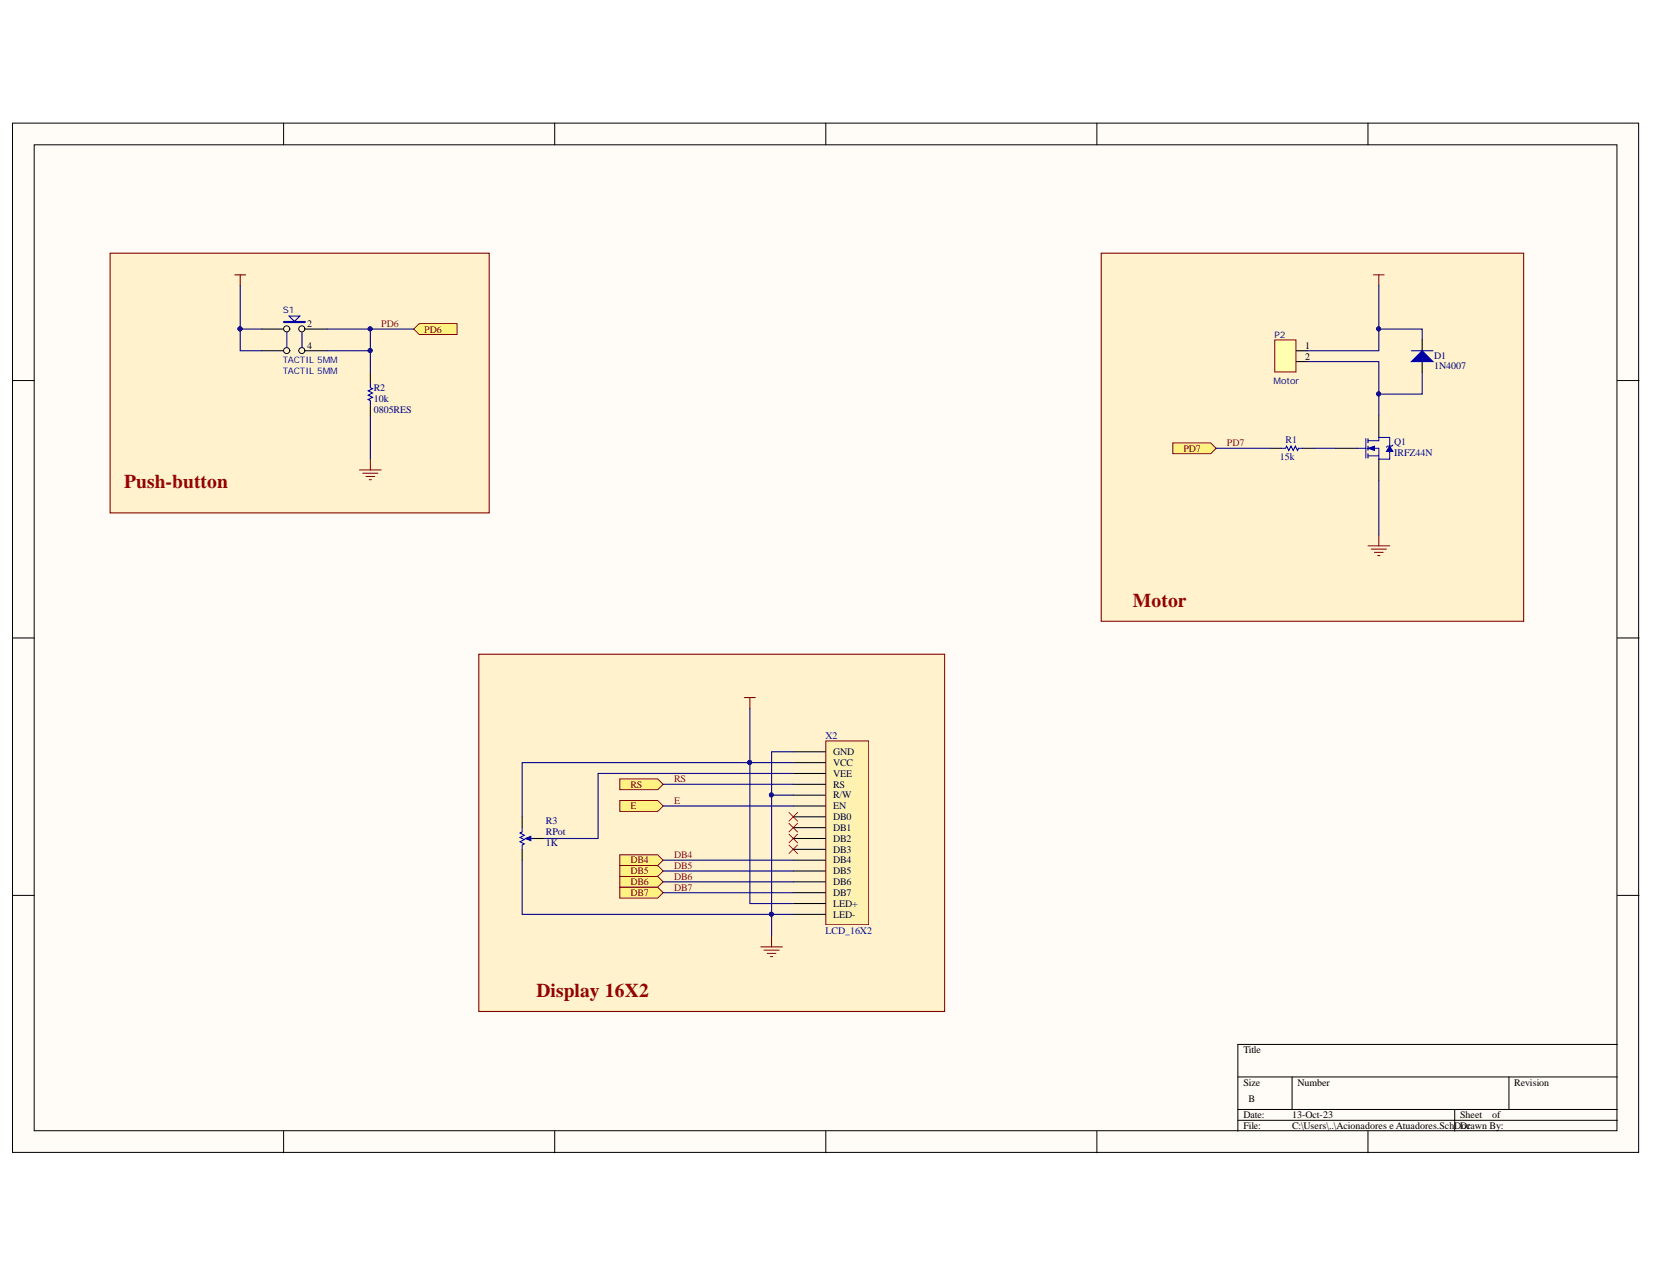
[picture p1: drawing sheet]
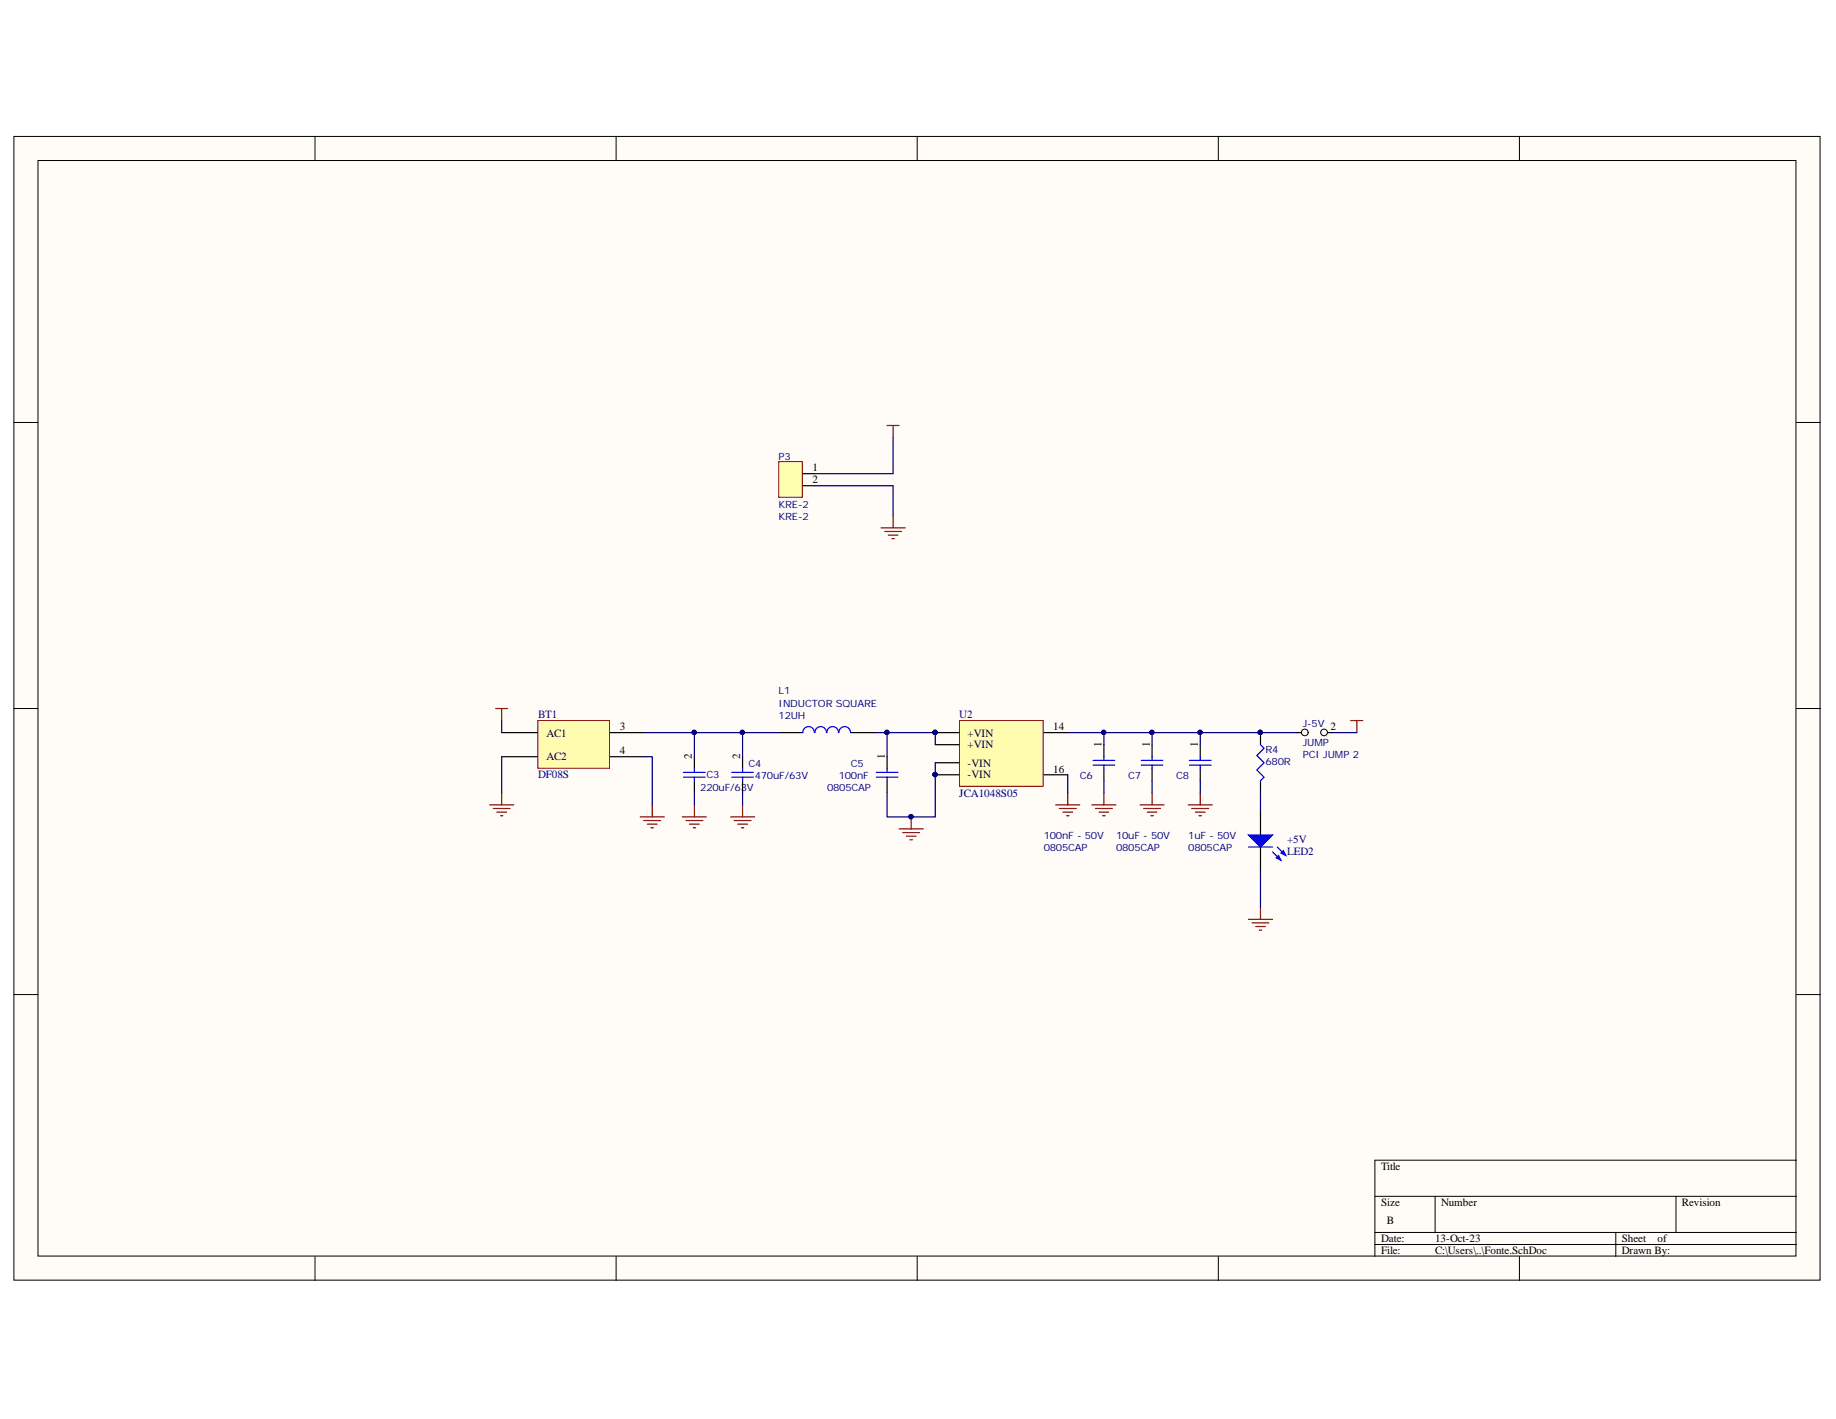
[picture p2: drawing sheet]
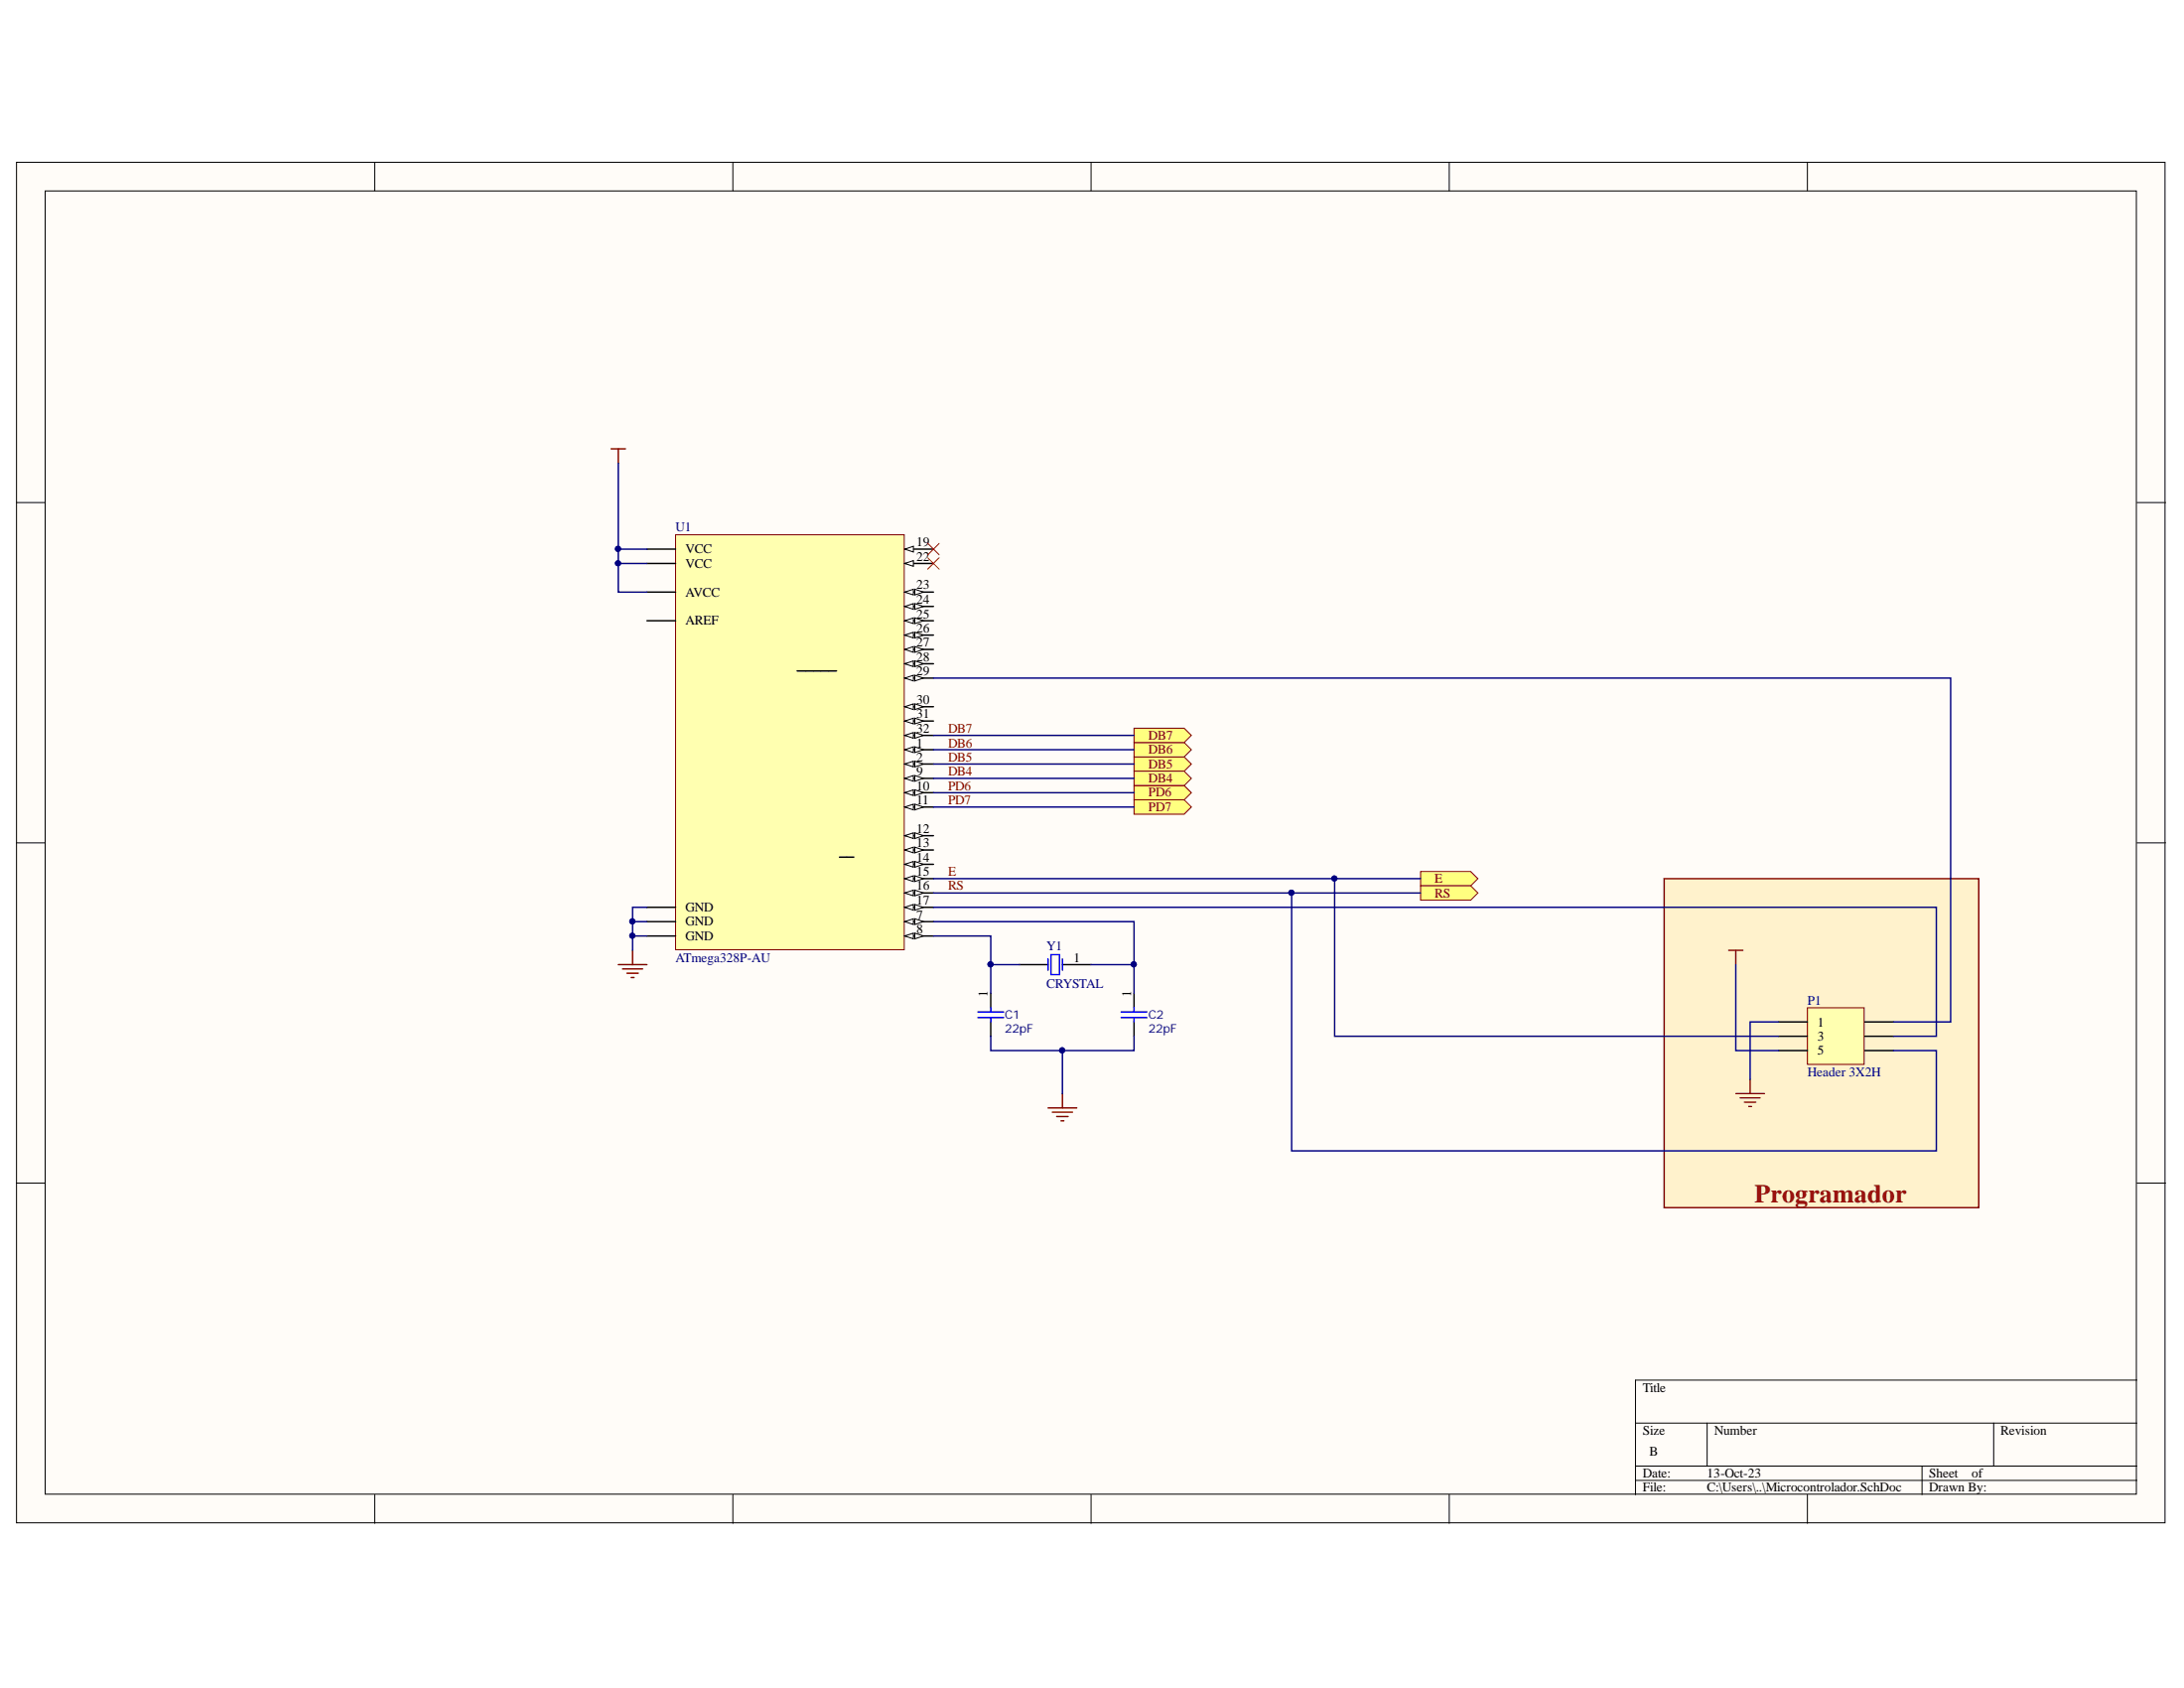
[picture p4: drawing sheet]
# Altium project Desafio_Hardware_Firmware_Nathania.PrjPcb
4 sheets, 26 parts. Net scope: flat (ports and power ports of the same name join across sheets).
Board file: Desafio_Hardware_Firmware_Nathania.PcbDoc
Sheets:
  Main.SchDoc
    Designator = Microcontrolador.SchDoc
    Designator = Fonte.SchDoc
    Designator = Acionadores e Atuadores.SchDoc

## Sheet Main.SchDoc
size B

### Sub-sheets
Designator = Microcontrolador.SchDoc: no entries
Designator = Fonte.SchDoc: no entries
Designator = Acionadores e Atuadores.SchDoc: no entries

## Sheet Microcontrolador.SchDoc
size B

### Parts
C1  22pF  [CAP0805]
C2  22pF  [CAP0805]
P1  Header 3X2H  [HDR-2X3]
U1  ATmega328P-AU  [32A]
Y1  CRYSTAL  [HC49S-SMD]

### Blocks framed on the sheet
Programador: P1

### Ports
DB4 (out), DB5 (out), DB6 (out), DB7 (out), E (out), PD6 (out), PD7 (out), RS (out)

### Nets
+5V: P1.5 U1.4(VCC) U1.6(VCC) U1.18(AVCC)
GND: C1.2 C2.2 P1.1 U1.3(GND) U1.5(GND) U1.21(GND)
DB4: U1.9(PD5_(PCINT21/OC0B/T1)) ; port DB4
DB5: U1.2(PD4_(PCINT20/XCK/T0)) ; port DB5
DB6: U1.1(PD3_(PCINT19/OC2B/INT1)) ; port DB6
DB7: U1.32(PD2_(INT0/PCINT18)) ; port DB7
E: P1.3 U1.15(PB3_(PCINT3/OC2A/MOSI)) ; port E
PD6: U1.10(PD6_(PCINT22/OC0A/AIN0)) ; port PD6
PD7: U1.11(PD7_(PCINT23/AIN1)) ; port PD7
RS: P1.6 U1.16(PB4_(PCINT4/MISO)) ; port RS
NetC1_1: C1.1 U1.8(PB7_(PCINT7/XTAL2/TOSC2)) Y1.2(OSC2)
NetC2_1: C2.1 U1.7(PB6_(PCINT6/XTAL1/TOSC1)) Y1.1(OSC1)
NetP1_2: P1.2 U1.29(PC6_(~{RESET}/PCINT14))
NetP1_4: P1.4 U1.17(PB5_(SCK/PCINT5))

Not connected (* = marked no-connect by the designer): U1 12(PB0_(PCINT0/CLKO/ICP1)) 13(PB1_(PCINT1/OC1A)) 14(PB2_(PCINT2/~{SS}/OC1B)) 19(ADC6)* 20(AREF) 22(ADC7)* 23(PC0_(ADC0/PCINT8)) 24(PC1_(ADC1/PCINT9)) 25(PC2_(ADC2/PCINT10)) 26(PC3_(ADC3/PCINT11)) 27(PC4_(ADC4/SDA/PCINT12)) 28(PC5_(ADC5/SCL/PCINT13)) 30(PD0_(RXD/PCINT16)) 31(PD1_(TXD/PCINT17))

## Sheet Fonte.SchDoc
size B

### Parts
+5V  LED2  [3.2X1.6X1.1]
BT1  DF08S  [DF-S]
C3  220uF/63V  [CAP_ELET_SMD_10x13.5]
C4  470uF/63V  [CAP_ELET_SMD_10x13.5]
C5  Footprint: 0805CAP  [CAP0805]  (hidden comment: 100nF)
C6  Footprint: 0805CAP  [CAP0805]  (hidden comment: 100nF - 50V)
C7  Footprint: 0805CAP  [CAP0805]  (hidden comment: 10uF - 50V)
C8  Footprint: 0805CAP  [CAP0805]  (hidden comment: 1uF - 50V)
J-5V  Footprint: PCI JUMP 2  [JUMP2_0805]  (hidden comment: JUMP)
L1  value 12UH  Footprint: INDUCTOR SQUARE  [IND 61X61]  (hidden comment: 470UH)
P3  KRE-2  [KRE-2]
R4  680R  [0805RES]
U2  JCA1048S05  [SCW05]

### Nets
36V: BT1.1(AC1) P3.1
+5V: J-5V.2
GND: +5V.2(K) C6.2 C7.2 C8.2 U2.16(-VOUT)
GND_36V: BT1.2(AC2) BT1.4(V-) C3.1 C4.1 C5.2 P3.2 U2.2(-VIN) U2.3(-VIN)
Net+5V_1: +5V.1(A) R4.2
NetBT1_3: BT1.3(V+) C3.2 C4.2 L1.1
NetC5_1: C5.1 L1.2 U2.22(+VIN) U2.23(+VIN)
NetC6_1: C6.1 C7.1 C8.1 J-5V.1 R4.1 U2.14(+VOUT)

Not connected (* = marked no-connect by the designer): U2 9(NC) 11(NC)

## Sheet Acionadores e Atuadores.SchDoc
size B

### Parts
D1  1N4007  [SOD123 - duplicate]
P2  Footprint: Motor  [KRE-2]  (hidden comment: KRE-2)
Q1  IRFZ44N  [D2PAK_N]
R1  15k  [0805RES]
R2  10k  [0805RES]
R3  RPot  value 1K  [Pot]
S1  TACTIL 5MM  [TACTIL 5MM - duplicate]
X2  LCD_16X2  [LCD16X2]

### Blocks framed on the sheet
Push-button: R2 S1
Motor: D1 P2 Q1 R1
Display 16X2: R3 X2

### Ports
DB4 (in), DB5 (in), DB6 (in), DB7 (in), E (in), PD6 (in), PD7 (in), RS (in)

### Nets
+5V: D1.2(K) P2.1 R3.1(TOP) S1.1 S1.3 X2.2(VCC) X2.15(LED+)
GND: Q1.3(S) R2.1 R3.2(BOT) X2.1(GND) X2.5(R/W) X2.16(LED-)
DB4: X2.11(DB4) ; port DB4
DB5: X2.12(DB5) ; port DB5
DB6: X2.13(DB6) ; port DB6
DB7: X2.14(DB7) ; port DB7
E: X2.6(EN) ; port E
PD6: R2.2 S1.2 S1.4 ; port PD6
PD7: R1.1 ; port PD7
RS: X2.4(RS) ; port RS
NetD1_1: D1.1(A) P2.2 Q1.2(D)
NetQ1_1: Q1.1(G) R1.2
NetR3_3: R3.3(TAP) X2.3(VEE)

Not connected (* = marked no-connect by the designer): X2 7(DB0)* 8(DB1)* 9(DB2)* 10(DB3)*

## Nets that join several sheets
+5V: Microcontrolador (P1.5 U1.4 U1.6 U1.18), Fonte (J-5V.2), Acionadores e Atuadores (7 pins)
GND: Microcontrolador (6 pins), Fonte (5 pins), Acionadores e Atuadores (6 pins)
DB4: Microcontrolador (U1.9), Acionadores e Atuadores (X2.11)
DB5: Microcontrolador (U1.2), Acionadores e Atuadores (X2.12)
DB6: Microcontrolador (U1.1), Acionadores e Atuadores (X2.13)
DB7: Microcontrolador (U1.32), Acionadores e Atuadores (X2.14)
E: Microcontrolador (P1.3 U1.15), Acionadores e Atuadores (X2.6)
PD6: Microcontrolador (U1.10), Acionadores e Atuadores (R2.2 S1.2 S1.4)
PD7: Microcontrolador (U1.11), Acionadores e Atuadores (R1.1)
RS: Microcontrolador (P1.6 U1.16), Acionadores e Atuadores (X2.4)
